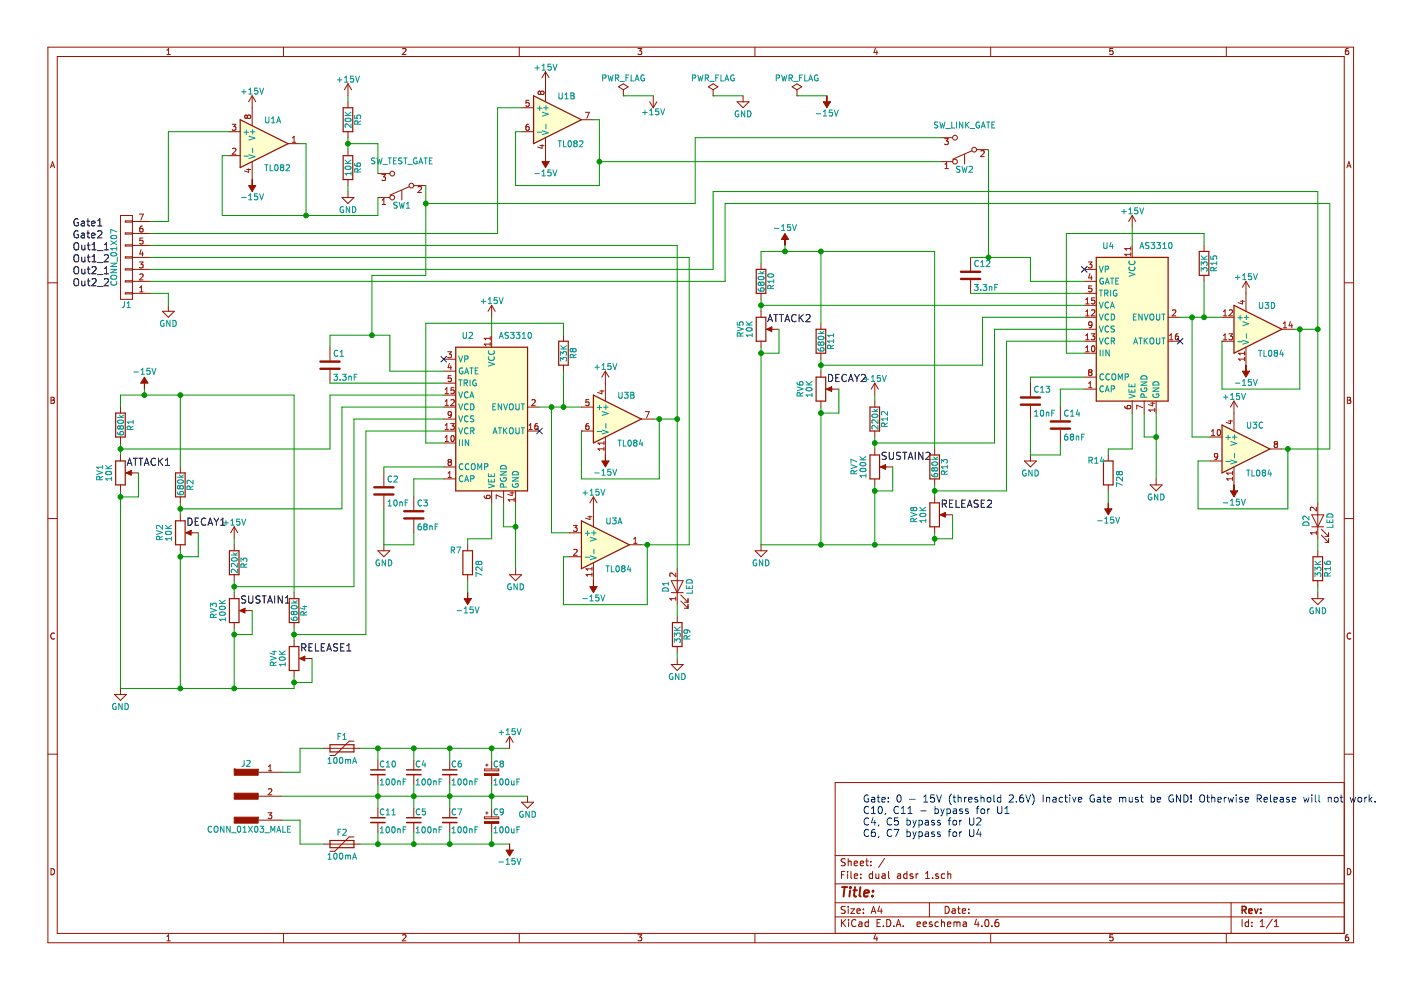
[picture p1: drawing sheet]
EESchema Schematic File Version 2
LIBS:power
LIBS:device
LIBS:transistors
LIBS:conn
LIBS:linear
LIBS:regul
LIBS:74xx
LIBS:cmos4000
LIBS:adc-dac
LIBS:memory
LIBS:xilinx
LIBS:microcontrollers
LIBS:dsp
LIBS:microchip
LIBS:analog_switches
LIBS:motorola
LIBS:texas
LIBS:intel
LIBS:audio
LIBS:interface
LIBS:digital-audio
LIBS:philips
LIBS:display
LIBS:cypress
LIBS:siliconi
LIBS:opto
LIBS:atmel
LIBS:contrib
LIBS:valves
LIBS:dual adsr 1-cache
EELAYER 25 0
EELAYER END
$Descr A4 11693 8268
encoding utf-8
Sheet 1 1
Title ""
Date ""
Rev ""
Comp ""
Comment1 ""
Comment2 ""
Comment3 ""
Comment4 ""
$EndDescr
$Comp
L AS3310 U2
U 1 1
P 4100 3500
F 0 "U2" H 3900 4200 50  0000 C CNN
F 1 "AS3310" H 4300 4200 50  0000 C CNN
F 2 "Housings_DIP:DIP-16_W7.62mm" H 4700 3200 50  0001 C CNN
F 3 "" H 4750 3000 50  0001 C CNN
	1    4100 3500
	1    0    0    -1  
$EndComp
$Comp
L C C1
U 1 1
P 2750 3050
F 0 "C1" H 2775 3150 50  0000 L CNN
F 1 "3.3nF" H 2775 2950 50  0000 L CNN
F 2 "Capacitors_THT:C_Disc_D4.3mm_W1.9mm_P5.00mm" H 2788 2900 50  0001 C CNN
F 3 "" H 2750 3050 50  0001 C CNN
	1    2750 3050
	1    0    0    -1  
$EndComp
Text Label 600  2000 0    60   ~ 0
Gate2
$Comp
L GND #PWR01
U 1 1
P 1400 2550
F 0 "#PWR01" H 1400 2300 50  0001 C CNN
F 1 "GND" H 1400 2400 50  0000 C CNN
F 2 "" H 1400 2550 50  0001 C CNN
F 3 "" H 1400 2550 50  0001 C CNN
	1    1400 2550
	1    0    0    -1  
$EndComp
$Comp
L R R7
U 1 1
P 3900 4700
F 0 "R7" H 4000 4600 50  0000 C CNN
F 1 "728" V 3800 4750 50  0000 C CNN
F 2 "Resistors_THT:R_Axial_DIN0207_L6.3mm_D2.5mm_P2.54mm_Vertical" V 3830 4700 50  0001 C CNN
F 3 "" H 3900 4700 50  0001 C CNN
	1    3900 4700
	-1   0    0    1   
$EndComp
$Comp
L -15V #PWR10
U 1 1
P 3900 4950
F 0 "#PWR10" H 3900 5050 50  0001 C CNN
F 1 "-15V" H 3900 5100 50  0000 C CNN
F 2 "" H 3900 4950 50  0001 C CNN
F 3 "" H 3900 4950 50  0001 C CNN
	1    3900 4950
	-1   0    0    1   
$EndComp
$Comp
L GND #PWR02
U 1 1
P 3200 4550
F 0 "#PWR02" H 3200 4300 50  0001 C CNN
F 1 "GND" H 3200 4400 50  0000 C CNN
F 2 "" H 3200 4550 50  0001 C CNN
F 3 "" H 3200 4550 50  0001 C CNN
	1    3200 4550
	1    0    0    -1  
$EndComp
$Comp
L C C2
U 1 1
P 3200 4100
F 0 "C2" H 3225 4200 50  0000 L CNN
F 1 "10nF" H 3225 4000 50  0000 L CNN
F 2 "Capacitors_THT:C_Disc_D4.3mm_W1.9mm_P5.00mm" H 3238 3950 50  0001 C CNN
F 3 "" H 3200 4100 50  0001 C CNN
	1    3200 4100
	1    0    0    -1  
$EndComp
$Comp
L C C3
U 1 1
P 3450 4300
F 0 "C3" H 3475 4400 50  0000 L CNN
F 1 "68nF" H 3475 4200 50  0000 L CNN
F 2 "Capacitors_THT:C_Disc_D4.3mm_W1.9mm_P5.00mm" H 3488 4150 50  0001 C CNN
F 3 "" H 3450 4300 50  0001 C CNN
	1    3450 4300
	1    0    0    -1  
$EndComp
$Comp
L +15V #PWR03
U 1 1
P 4100 2650
F 0 "#PWR03" H 4100 2500 50  0001 C CNN
F 1 "+15V" H 4100 2790 50  0000 C CNN
F 2 "" H 4100 2650 50  0001 C CNN
F 3 "" H 4100 2650 50  0001 C CNN
	1    4100 2650
	1    0    0    -1  
$EndComp
$Comp
L R R8
U 1 1
P 4700 2950
F 0 "R8" V 4780 2950 50  0000 C CNN
F 1 "33K" V 4700 2950 50  0000 C CNN
F 2 "Resistors_THT:R_Axial_DIN0207_L6.3mm_D2.5mm_P2.54mm_Vertical" V 4630 2950 50  0001 C CNN
F 3 "" H 4700 2950 50  0001 C CNN
	1    4700 2950
	1    0    0    -1  
$EndComp
$Comp
L R R9
U 1 1
P 5650 5300
F 0 "R9" V 5730 5300 50  0000 C CNN
F 1 "33K" V 5650 5300 50  0000 C CNN
F 2 "Resistors_THT:R_Axial_DIN0207_L6.3mm_D2.5mm_P2.54mm_Vertical" V 5580 5300 50  0001 C CNN
F 3 "" H 5650 5300 50  0001 C CNN
	1    5650 5300
	1    0    0    -1  
$EndComp
$Comp
L GND #PWR04
U 1 1
P 4300 4750
F 0 "#PWR04" H 4300 4500 50  0001 C CNN
F 1 "GND" H 4300 4600 50  0000 C CNN
F 2 "" H 4300 4750 50  0001 C CNN
F 3 "" H 4300 4750 50  0001 C CNN
	1    4300 4750
	1    0    0    -1  
$EndComp
$Comp
L LED D1
U 1 1
P 5650 4900
F 0 "D1" H 5650 5000 50  0000 C CNN
F 1 "LED" H 5650 4800 50  0000 C CNN
F 2 "Pin_Headers:Pin_Header_Straight_1x02_Pitch2.54mm" H 5650 4900 50  0001 C CNN
F 3 "" H 5650 4900 50  0001 C CNN
	1    5650 4900
	0    -1   -1   0   
$EndComp
$Comp
L +15V #PWR05
U 1 1
P 5050 3200
F 0 "#PWR05" H 5050 3050 50  0001 C CNN
F 1 "+15V" H 5050 3340 50  0000 C CNN
F 2 "" H 5050 3200 50  0001 C CNN
F 3 "" H 5050 3200 50  0001 C CNN
	1    5050 3200
	1    0    0    -1  
$EndComp
NoConn ~ 4500 3600
NoConn ~ 3700 3000
Text Label 600  2100 0    60   ~ 0
Out1_1
Text Label 600  2200 0    60   ~ 0
Out1_2
$Comp
L +15V #PWR06
U 1 1
P 1950 4500
F 0 "#PWR06" H 1950 4350 50  0001 C CNN
F 1 "+15V" H 1950 4640 50  0000 C CNN
F 2 "" H 1950 4500 50  0001 C CNN
F 3 "" H 1950 4500 50  0001 C CNN
	1    1950 4500
	1    0    0    -1  
$EndComp
$Comp
L R R3
U 1 1
P 1950 4700
F 0 "R3" V 2030 4700 50  0000 C CNN
F 1 "220k" V 1950 4700 50  0000 C CNN
F 2 "Resistors_THT:R_Axial_DIN0207_L6.3mm_D2.5mm_P2.54mm_Vertical" V 1880 4700 50  0001 C CNN
F 3 "" H 1950 4700 50  0001 C CNN
	1    1950 4700
	1    0    0    -1  
$EndComp
$Comp
L POT RV3
U 1 1
P 1950 5100
F 0 "RV3" V 1775 5100 50  0000 C CNN
F 1 "100K" V 1850 5100 50  0000 C CNN
F 2 "Pin_Headers:Pin_Header_Straight_1x03_Pitch2.54mm" H 1950 5100 50  0001 C CNN
F 3 "" H 1950 5100 50  0001 C CNN
	1    1950 5100
	1    0    0    -1  
$EndComp
Text Label 2000 5050 0    60   ~ 0
SUSTAIN1
$Comp
L R R1
U 1 1
P 1000 3550
F 0 "R1" V 1080 3550 50  0000 C CNN
F 1 "680k" V 1000 3550 50  0000 C CNN
F 2 "Resistors_THT:R_Axial_DIN0207_L6.3mm_D2.5mm_P2.54mm_Vertical" V 930 3550 50  0001 C CNN
F 3 "" H 1000 3550 50  0001 C CNN
	1    1000 3550
	1    0    0    -1  
$EndComp
$Comp
L POT RV1
U 1 1
P 1000 3950
F 0 "RV1" V 825 3950 50  0000 C CNN
F 1 "10K" V 900 3950 50  0000 C CNN
F 2 "Pin_Headers:Pin_Header_Straight_1x03_Pitch2.54mm" H 1000 3950 50  0001 C CNN
F 3 "" H 1000 3950 50  0001 C CNN
	1    1000 3950
	1    0    0    -1  
$EndComp
Text Label 1050 3900 0    60   ~ 0
ATTACK1
$Comp
L -15V #PWR2
U 1 1
P 1200 3250
F 0 "#PWR2" H 1200 3350 50  0001 C CNN
F 1 "-15V" H 1200 3400 50  0000 C CNN
F 2 "" H 1200 3250 50  0001 C CNN
F 3 "" H 1200 3250 50  0001 C CNN
	1    1200 3250
	1    0    0    -1  
$EndComp
$Comp
L R R2
U 1 1
P 1500 4050
F 0 "R2" V 1580 4050 50  0000 C CNN
F 1 "680k" V 1500 4050 50  0000 C CNN
F 2 "Resistors_THT:R_Axial_DIN0207_L6.3mm_D2.5mm_P2.54mm_Vertical" V 1430 4050 50  0001 C CNN
F 3 "" H 1500 4050 50  0001 C CNN
	1    1500 4050
	1    0    0    -1  
$EndComp
$Comp
L POT RV2
U 1 1
P 1500 4450
F 0 "RV2" V 1325 4450 50  0000 C CNN
F 1 "10K" V 1400 4450 50  0000 C CNN
F 2 "Pin_Headers:Pin_Header_Straight_1x03_Pitch2.54mm" H 1500 4450 50  0001 C CNN
F 3 "" H 1500 4450 50  0001 C CNN
	1    1500 4450
	1    0    0    -1  
$EndComp
Text Label 1550 4400 0    60   ~ 0
DECAY1
$Comp
L R R4
U 1 1
P 2450 5100
F 0 "R4" V 2530 5100 50  0000 C CNN
F 1 "680k" V 2450 5100 50  0000 C CNN
F 2 "Resistors_THT:R_Axial_DIN0207_L6.3mm_D2.5mm_P2.54mm_Vertical" V 2380 5100 50  0001 C CNN
F 3 "" H 2450 5100 50  0001 C CNN
	1    2450 5100
	1    0    0    -1  
$EndComp
$Comp
L POT RV4
U 1 1
P 2450 5500
F 0 "RV4" V 2275 5500 50  0000 C CNN
F 1 "10K" V 2350 5500 50  0000 C CNN
F 2 "Pin_Headers:Pin_Header_Straight_1x03_Pitch2.54mm" H 2450 5500 50  0001 C CNN
F 3 "" H 2450 5500 50  0001 C CNN
	1    2450 5500
	1    0    0    -1  
$EndComp
$Comp
L GND #PWR07
U 1 1
P 1000 5750
F 0 "#PWR07" H 1000 5500 50  0001 C CNN
F 1 "GND" H 1000 5600 50  0000 C CNN
F 2 "" H 1000 5750 50  0001 C CNN
F 3 "" H 1000 5750 50  0001 C CNN
	1    1000 5750
	1    0    0    -1  
$EndComp
Text Label 2500 5450 0    60   ~ 0
RELEASE1
$Comp
L R R5
U 1 1
P 2900 1000
F 0 "R5" V 2980 1000 50  0000 C CNN
F 1 "20K" V 2900 1000 50  0000 C CNN
F 2 "Resistors_THT:R_Axial_DIN0207_L6.3mm_D2.5mm_P2.54mm_Vertical" V 2830 1000 50  0001 C CNN
F 3 "" H 2900 1000 50  0001 C CNN
	1    2900 1000
	1    0    0    -1  
$EndComp
$Comp
L R R6
U 1 1
P 2900 1400
F 0 "R6" V 2980 1400 50  0000 C CNN
F 1 "10K" V 2900 1400 50  0000 C CNN
F 2 "Resistors_THT:R_Axial_DIN0207_L6.3mm_D2.5mm_P2.54mm_Vertical" V 2830 1400 50  0001 C CNN
F 3 "" H 2900 1400 50  0001 C CNN
	1    2900 1400
	1    0    0    -1  
$EndComp
$Comp
L GND #PWR08
U 1 1
P 2900 1600
F 0 "#PWR08" H 2900 1350 50  0001 C CNN
F 1 "GND" H 2900 1450 50  0000 C CNN
F 2 "" H 2900 1600 50  0001 C CNN
F 3 "" H 2900 1600 50  0001 C CNN
	1    2900 1600
	1    0    0    -1  
$EndComp
$Comp
L +15V #PWR09
U 1 1
P 2900 800
F 0 "#PWR09" H 2900 650 50  0001 C CNN
F 1 "+15V" H 2900 940 50  0000 C CNN
F 2 "" H 2900 800 50  0001 C CNN
F 3 "" H 2900 800 50  0001 C CNN
	1    2900 800 
	1    0    0    -1  
$EndComp
$Comp
L SW_Push_SPDT SW1
U 1 1
P 3350 1550
F 0 "SW1" H 3350 1720 50  0000 C CNN
F 1 "SW_TEST_GATE" H 3350 1350 50  0000 C CNN
F 2 "Pin_Headers:Pin_Header_Straight_1x03_Pitch2.54mm" H 3350 1550 50  0001 C CNN
F 3 "" H 3350 1550 50  0001 C CNN
	1    3350 1550
	-1   0    0    1   
$EndComp
$Comp
L PWR_FLAG #FLG010
U 1 1
P 5200 800
F 0 "#FLG010" H 5200 875 50  0001 C CNN
F 1 "PWR_FLAG" H 5200 950 50  0000 C CNN
F 2 "" H 5200 800 50  0001 C CNN
F 3 "" H 5200 800 50  0001 C CNN
	1    5200 800 
	1    0    0    -1  
$EndComp
$Comp
L PWR_FLAG #FLG011
U 1 1
P 5950 800
F 0 "#FLG011" H 5950 875 50  0001 C CNN
F 1 "PWR_FLAG" H 5950 950 50  0000 C CNN
F 2 "" H 5950 800 50  0001 C CNN
F 3 "" H 5950 800 50  0001 C CNN
	1    5950 800 
	1    0    0    -1  
$EndComp
$Comp
L PWR_FLAG #FLG012
U 1 1
P 6650 800
F 0 "#FLG012" H 6650 875 50  0001 C CNN
F 1 "PWR_FLAG" H 6650 950 50  0000 C CNN
F 2 "" H 6650 800 50  0001 C CNN
F 3 "" H 6650 800 50  0001 C CNN
	1    6650 800 
	1    0    0    -1  
$EndComp
$Comp
L GND #PWR013
U 1 1
P 6200 800
F 0 "#PWR013" H 6200 550 50  0001 C CNN
F 1 "GND" H 6200 650 50  0000 C CNN
F 2 "" H 6200 800 50  0001 C CNN
F 3 "" H 6200 800 50  0001 C CNN
	1    6200 800 
	1    0    0    -1  
$EndComp
$Comp
L -15V #PWR27
U 1 1
P 6900 800
F 0 "#PWR27" H 6900 900 50  0001 C CNN
F 1 "-15V" H 6900 950 50  0000 C CNN
F 2 "" H 6900 800 50  0001 C CNN
F 3 "" H 6900 800 50  0001 C CNN
	1    6900 800 
	-1   0    0    1   
$EndComp
$Comp
L +15V #PWR014
U 1 1
P 5450 800
F 0 "#PWR014" H 5450 650 50  0001 C CNN
F 1 "+15V" H 5450 940 50  0000 C CNN
F 2 "" H 5450 800 50  0001 C CNN
F 3 "" H 5450 800 50  0001 C CNN
	1    5450 800 
	-1   0    0    1   
$EndComp
$Comp
L +15V #PWR015
U 1 1
P 2100 900
F 0 "#PWR015" H 2100 750 50  0001 C CNN
F 1 "+15V" H 2100 1040 50  0000 C CNN
F 2 "" H 2100 900 50  0001 C CNN
F 3 "" H 2100 900 50  0001 C CNN
	1    2100 900 
	1    0    0    -1  
$EndComp
$Comp
L -15V #PWR6
U 1 1
P 2100 1500
F 0 "#PWR6" H 2100 1600 50  0001 C CNN
F 1 "-15V" H 2100 1650 50  0000 C CNN
F 2 "" H 2100 1500 50  0001 C CNN
F 3 "" H 2100 1500 50  0001 C CNN
	1    2100 1500
	-1   0    0    1   
$EndComp
$Comp
L TL082 U1
U 1 1
P 2200 1200
F 0 "U1" H 2200 1400 50  0000 L CNN
F 1 "TL082" H 2200 1000 50  0000 L CNN
F 2 "Housings_DIP:DIP-8_W7.62mm" H 2200 1200 50  0001 C CNN
F 3 "" H 2200 1200 50  0001 C CNN
	1    2200 1200
	1    0    0    -1  
$EndComp
Text Notes 7200 7000 0    60   ~ 0
Gate: 0 - 15V (threshold 2.6V) Inactive Gate must be GND! Otherwise Release will not work.\nC10, C11 - bypass for U1\nC4, C5 bypass for U2\nC6, C7 bypass for U4
$Comp
L GND #PWR016
U 1 1
P 4400 6650
F 0 "#PWR016" H 4400 6400 50  0001 C CNN
F 1 "GND" H 4400 6500 50  0000 C CNN
F 2 "" H 4400 6650 50  0001 C CNN
F 3 "" H 4400 6650 50  0001 C CNN
	1    4400 6650
	1    0    0    -1  
$EndComp
$Comp
L CP_Small C8
U 1 1
P 4100 6450
F 0 "C8" H 4110 6520 50  0000 L CNN
F 1 "100uF" H 4110 6370 50  0000 L CNN
F 2 "Capacitors_THT:CP_Radial_D8.0mm_P2.50mm" H 4100 6450 50  0001 C CNN
F 3 "" H 4100 6450 50  0001 C CNN
	1    4100 6450
	1    0    0    -1  
$EndComp
$Comp
L C_Small C4
U 1 1
P 3450 6450
F 0 "C4" H 3460 6520 50  0000 L CNN
F 1 "100nF" H 3460 6370 50  0000 L CNN
F 2 "Capacitors_THT:C_Disc_D5.0mm_W2.5mm_P5.00mm" H 3450 6450 50  0001 C CNN
F 3 "" H 3450 6450 50  0001 C CNN
	1    3450 6450
	1    0    0    -1  
$EndComp
$Comp
L C_Small C5
U 1 1
P 3450 6850
F 0 "C5" H 3460 6920 50  0000 L CNN
F 1 "100nF" H 3460 6770 50  0000 L CNN
F 2 "Capacitors_THT:C_Disc_D5.0mm_W2.5mm_P5.00mm" H 3450 6850 50  0001 C CNN
F 3 "" H 3450 6850 50  0001 C CNN
	1    3450 6850
	1    0    0    -1  
$EndComp
$Comp
L CP_Small C9
U 1 1
P 4100 6850
F 0 "C9" H 4110 6920 50  0000 L CNN
F 1 "100uF" H 4110 6770 50  0000 L CNN
F 2 "Capacitors_THT:CP_Radial_D8.0mm_P2.50mm" H 4100 6850 50  0001 C CNN
F 3 "" H 4100 6850 50  0001 C CNN
	1    4100 6850
	1    0    0    -1  
$EndComp
$Comp
L C_Small C7
U 1 1
P 3750 6850
F 0 "C7" H 3760 6920 50  0000 L CNN
F 1 "100nF" H 3760 6770 50  0000 L CNN
F 2 "Capacitors_THT:C_Disc_D5.0mm_W2.5mm_P5.00mm" H 3750 6850 50  0001 C CNN
F 3 "" H 3750 6850 50  0001 C CNN
	1    3750 6850
	1    0    0    -1  
$EndComp
$Comp
L C_Small C6
U 1 1
P 3750 6450
F 0 "C6" H 3760 6520 50  0000 L CNN
F 1 "100nF" H 3760 6370 50  0000 L CNN
F 2 "Capacitors_THT:C_Disc_D5.0mm_W2.5mm_P5.00mm" H 3750 6450 50  0001 C CNN
F 3 "" H 3750 6450 50  0001 C CNN
	1    3750 6450
	1    0    0    -1  
$EndComp
$Comp
L GND #PWR017
U 1 1
P 5650 5500
F 0 "#PWR017" H 5650 5250 50  0001 C CNN
F 1 "GND" H 5650 5350 50  0000 C CNN
F 2 "" H 5650 5500 50  0001 C CNN
F 3 "" H 5650 5500 50  0001 C CNN
	1    5650 5500
	1    0    0    -1  
$EndComp
$Comp
L AS3310 U4
U 1 1
P 9450 2750
F 0 "U4" H 9250 3450 50  0000 C CNN
F 1 "AS3310" H 9650 3450 50  0000 C CNN
F 2 "Housings_DIP:DIP-16_W7.62mm" H 10050 2450 50  0001 C CNN
F 3 "" H 10100 2250 50  0001 C CNN
	1    9450 2750
	1    0    0    -1  
$EndComp
$Comp
L R R14
U 1 1
P 9250 3950
F 0 "R14" H 9350 3850 50  0000 C CNN
F 1 "728" V 9150 4000 50  0000 C CNN
F 2 "Resistors_THT:R_Axial_DIN0207_L6.3mm_D2.5mm_P2.54mm_Vertical" V 9180 3950 50  0001 C CNN
F 3 "" H 9250 3950 50  0001 C CNN
	1    9250 3950
	-1   0    0    1   
$EndComp
$Comp
L -15V #PWR30
U 1 1
P 9250 4200
F 0 "#PWR30" H 9250 4300 50  0001 C CNN
F 1 "-15V" H 9250 4350 50  0000 C CNN
F 2 "" H 9250 4200 50  0001 C CNN
F 3 "" H 9250 4200 50  0001 C CNN
	1    9250 4200
	-1   0    0    1   
$EndComp
$Comp
L +15V #PWR018
U 1 1
P 9450 1900
F 0 "#PWR018" H 9450 1750 50  0001 C CNN
F 1 "+15V" H 9450 2040 50  0000 C CNN
F 2 "" H 9450 1900 50  0001 C CNN
F 3 "" H 9450 1900 50  0001 C CNN
	1    9450 1900
	1    0    0    -1  
$EndComp
$Comp
L R R15
U 1 1
P 10050 2200
F 0 "R15" V 10130 2200 50  0000 C CNN
F 1 "33K" V 10050 2200 50  0000 C CNN
F 2 "Resistors_THT:R_Axial_DIN0207_L6.3mm_D2.5mm_P2.54mm_Vertical" V 9980 2200 50  0001 C CNN
F 3 "" H 10050 2200 50  0001 C CNN
	1    10050 2200
	1    0    0    -1  
$EndComp
$Comp
L R R16
U 1 1
P 11000 4750
F 0 "R16" V 11080 4750 50  0000 C CNN
F 1 "33K" V 11000 4750 50  0000 C CNN
F 2 "Resistors_THT:R_Axial_DIN0207_L6.3mm_D2.5mm_P2.54mm_Vertical" V 10930 4750 50  0001 C CNN
F 3 "" H 11000 4750 50  0001 C CNN
	1    11000 4750
	1    0    0    -1  
$EndComp
$Comp
L GND #PWR019
U 1 1
P 9650 4000
F 0 "#PWR019" H 9650 3750 50  0001 C CNN
F 1 "GND" H 9650 3850 50  0000 C CNN
F 2 "" H 9650 4000 50  0001 C CNN
F 3 "" H 9650 4000 50  0001 C CNN
	1    9650 4000
	1    0    0    -1  
$EndComp
$Comp
L LED D2
U 1 1
P 11000 4350
F 0 "D2" H 11000 4450 50  0000 C CNN
F 1 "LED" H 11000 4250 50  0000 C CNN
F 2 "Pin_Headers:Pin_Header_Straight_1x02_Pitch2.54mm" H 11000 4350 50  0001 C CNN
F 3 "" H 11000 4350 50  0001 C CNN
	1    11000 4350
	0    -1   -1   0   
$EndComp
$Comp
L +15V #PWR020
U 1 1
P 10400 2450
F 0 "#PWR020" H 10400 2300 50  0001 C CNN
F 1 "+15V" H 10400 2590 50  0000 C CNN
F 2 "" H 10400 2450 50  0001 C CNN
F 3 "" H 10400 2450 50  0001 C CNN
	1    10400 2450
	1    0    0    -1  
$EndComp
NoConn ~ 9850 2850
NoConn ~ 9050 2250
$Comp
L GND #PWR021
U 1 1
P 11000 4950
F 0 "#PWR021" H 11000 4700 50  0001 C CNN
F 1 "GND" H 11000 4800 50  0000 C CNN
F 2 "" H 11000 4950 50  0001 C CNN
F 3 "" H 11000 4950 50  0001 C CNN
	1    11000 4950
	1    0    0    -1  
$EndComp
$Comp
L +15V #PWR022
U 1 1
P 7300 3300
F 0 "#PWR022" H 7300 3150 50  0001 C CNN
F 1 "+15V" H 7300 3440 50  0000 C CNN
F 2 "" H 7300 3300 50  0001 C CNN
F 3 "" H 7300 3300 50  0001 C CNN
	1    7300 3300
	1    0    0    -1  
$EndComp
$Comp
L R R12
U 1 1
P 7300 3500
F 0 "R12" V 7380 3500 50  0000 C CNN
F 1 "220k" V 7300 3500 50  0000 C CNN
F 2 "Resistors_THT:R_Axial_DIN0207_L6.3mm_D2.5mm_P2.54mm_Vertical" V 7230 3500 50  0001 C CNN
F 3 "" H 7300 3500 50  0001 C CNN
	1    7300 3500
	1    0    0    -1  
$EndComp
$Comp
L POT RV7
U 1 1
P 7300 3900
F 0 "RV7" V 7125 3900 50  0000 C CNN
F 1 "100K" V 7200 3900 50  0000 C CNN
F 2 "Pin_Headers:Pin_Header_Straight_1x03_Pitch2.54mm" H 7300 3900 50  0001 C CNN
F 3 "" H 7300 3900 50  0001 C CNN
	1    7300 3900
	1    0    0    -1  
$EndComp
Text Label 7350 3850 0    60   ~ 0
SUSTAIN2
$Comp
L R R10
U 1 1
P 6350 2350
F 0 "R10" V 6430 2350 50  0000 C CNN
F 1 "680k" V 6350 2350 50  0000 C CNN
F 2 "Resistors_THT:R_Axial_DIN0207_L6.3mm_D2.5mm_P2.54mm_Vertical" V 6280 2350 50  0001 C CNN
F 3 "" H 6350 2350 50  0001 C CNN
	1    6350 2350
	1    0    0    -1  
$EndComp
$Comp
L POT RV5
U 1 1
P 6350 2750
F 0 "RV5" V 6175 2750 50  0000 C CNN
F 1 "10K" V 6250 2750 50  0000 C CNN
F 2 "Pin_Headers:Pin_Header_Straight_1x03_Pitch2.54mm" H 6350 2750 50  0001 C CNN
F 3 "" H 6350 2750 50  0001 C CNN
	1    6350 2750
	1    0    0    -1  
$EndComp
Text Label 6400 2700 0    60   ~ 0
ATTACK2
$Comp
L -15V #PWR26
U 1 1
P 6550 2050
F 0 "#PWR26" H 6550 2150 50  0001 C CNN
F 1 "-15V" H 6550 2200 50  0000 C CNN
F 2 "" H 6550 2050 50  0001 C CNN
F 3 "" H 6550 2050 50  0001 C CNN
	1    6550 2050
	1    0    0    -1  
$EndComp
$Comp
L R R11
U 1 1
P 6850 2850
F 0 "R11" V 6930 2850 50  0000 C CNN
F 1 "680k" V 6850 2850 50  0000 C CNN
F 2 "Resistors_THT:R_Axial_DIN0207_L6.3mm_D2.5mm_P2.54mm_Vertical" V 6780 2850 50  0001 C CNN
F 3 "" H 6850 2850 50  0001 C CNN
	1    6850 2850
	1    0    0    -1  
$EndComp
$Comp
L POT RV6
U 1 1
P 6850 3250
F 0 "RV6" V 6675 3250 50  0000 C CNN
F 1 "10K" V 6750 3250 50  0000 C CNN
F 2 "Pin_Headers:Pin_Header_Straight_1x03_Pitch2.54mm" H 6850 3250 50  0001 C CNN
F 3 "" H 6850 3250 50  0001 C CNN
	1    6850 3250
	1    0    0    -1  
$EndComp
Text Label 6900 3200 0    60   ~ 0
DECAY2
$Comp
L R R13
U 1 1
P 7800 3900
F 0 "R13" V 7880 3900 50  0000 C CNN
F 1 "680k" V 7800 3900 50  0000 C CNN
F 2 "Resistors_THT:R_Axial_DIN0207_L6.3mm_D2.5mm_P2.54mm_Vertical" V 7730 3900 50  0001 C CNN
F 3 "" H 7800 3900 50  0001 C CNN
	1    7800 3900
	1    0    0    -1  
$EndComp
$Comp
L POT RV8
U 1 1
P 7800 4300
F 0 "RV8" V 7625 4300 50  0000 C CNN
F 1 "10K" V 7700 4300 50  0000 C CNN
F 2 "Pin_Headers:Pin_Header_Straight_1x03_Pitch2.54mm" H 7800 4300 50  0001 C CNN
F 3 "" H 7800 4300 50  0001 C CNN
	1    7800 4300
	1    0    0    -1  
$EndComp
$Comp
L GND #PWR023
U 1 1
P 6350 4550
F 0 "#PWR023" H 6350 4300 50  0001 C CNN
F 1 "GND" H 6350 4400 50  0000 C CNN
F 2 "" H 6350 4550 50  0001 C CNN
F 3 "" H 6350 4550 50  0001 C CNN
	1    6350 4550
	1    0    0    -1  
$EndComp
Text Label 7850 4250 0    60   ~ 0
RELEASE2
$Comp
L GND #PWR024
U 1 1
P 8600 3800
F 0 "#PWR024" H 8600 3550 50  0001 C CNN
F 1 "GND" H 8600 3650 50  0000 C CNN
F 2 "" H 8600 3800 50  0001 C CNN
F 3 "" H 8600 3800 50  0001 C CNN
	1    8600 3800
	1    0    0    -1  
$EndComp
$Comp
L C C13
U 1 1
P 8600 3350
F 0 "C13" H 8625 3450 50  0000 L CNN
F 1 "10nF" H 8625 3250 50  0000 L CNN
F 2 "Capacitors_THT:C_Disc_D4.3mm_W1.9mm_P5.00mm" H 8638 3200 50  0001 C CNN
F 3 "" H 8600 3350 50  0001 C CNN
	1    8600 3350
	1    0    0    -1  
$EndComp
$Comp
L C C14
U 1 1
P 8850 3550
F 0 "C14" H 8875 3650 50  0000 L CNN
F 1 "68nF" H 8875 3450 50  0000 L CNN
F 2 "Capacitors_THT:C_Disc_D4.3mm_W1.9mm_P5.00mm" H 8888 3400 50  0001 C CNN
F 3 "" H 8850 3550 50  0001 C CNN
	1    8850 3550
	1    0    0    -1  
$EndComp
$Comp
L C C12
U 1 1
P 8100 2300
F 0 "C12" H 8125 2400 50  0000 L CNN
F 1 "3.3nF" H 8125 2200 50  0000 L CNN
F 2 "Capacitors_THT:C_Disc_D4.3mm_W1.9mm_P5.00mm" H 8138 2150 50  0001 C CNN
F 3 "" H 8100 2300 50  0001 C CNN
	1    8100 2300
	1    0    0    -1  
$EndComp
$Comp
L SW_Push_SPDT SW2
U 1 1
P 8050 1250
F 0 "SW2" H 8050 1420 50  0000 C CNN
F 1 "SW_LINK_GATE" H 8050 1050 50  0000 C CNN
F 2 "Pin_Headers:Pin_Header_Straight_1x03_Pitch2.54mm" H 8050 1250 50  0001 C CNN
F 3 "" H 8050 1250 50  0001 C CNN
	1    8050 1250
	-1   0    0    1   
$EndComp
$Comp
L CONN_01X07 J1
U 1 1
P 1050 2150
F 0 "J1" H 1050 2550 50  0000 C CNN
F 1 "CONN_01X07" V 1150 2150 50  0000 C CNN
F 2 "Pin_Headers:Pin_Header_Straight_1x07_Pitch2.54mm" H 1050 2150 50  0001 C CNN
F 3 "" H 1050 2150 50  0001 C CNN
	1    1050 2150
	-1   0    0    1   
$EndComp
Text Label 600  1900 0    60   ~ 0
Gate1
$Comp
L +15V #PWR025
U 1 1
P 4550 700
F 0 "#PWR025" H 4550 550 50  0001 C CNN
F 1 "+15V" H 4550 840 50  0000 C CNN
F 2 "" H 4550 700 50  0001 C CNN
F 3 "" H 4550 700 50  0001 C CNN
	1    4550 700 
	1    0    0    -1  
$EndComp
$Comp
L -15V #PWR17
U 1 1
P 4550 1300
F 0 "#PWR17" H 4550 1400 50  0001 C CNN
F 1 "-15V" H 4550 1450 50  0000 C CNN
F 2 "" H 4550 1300 50  0001 C CNN
F 3 "" H 4550 1300 50  0001 C CNN
	1    4550 1300
	-1   0    0    1   
$EndComp
$Comp
L TL082 U1
U 2 1
P 4650 1000
F 0 "U1" H 4650 1200 50  0000 L CNN
F 1 "TL082" H 4650 800 50  0000 L CNN
F 2 "Housings_DIP:DIP-8_W7.62mm" H 4650 1000 50  0001 C CNN
F 3 "" H 4650 1000 50  0001 C CNN
	2    4650 1000
	1    0    0    -1  
$EndComp
Wire Wire Line
	4300 4200 4300 4750
Wire Wire Line
	1400 2450 1250 2450
Wire Wire Line
	5950 2250 1250 2250
Wire Wire Line
	2750 3200 3700 3200
Wire Wire Line
	3250 3100 3700 3100
Wire Wire Line
	2750 2800 3250 2800
Wire Wire Line
	4100 4200 4100 4500
Wire Wire Line
	3700 3900 3200 3900
Wire Wire Line
	3200 3900 3200 3950
Wire Wire Line
	3200 4250 3200 4550
Wire Wire Line
	3450 4000 3450 4150
Wire Wire Line
	3450 4450 3450 4550
Wire Wire Line
	3700 4000 3450 4000
Wire Wire Line
	4200 4200 4200 4400
Wire Wire Line
	4200 4400 4300 4400
Connection ~ 4300 4400
Wire Wire Line
	4100 2650 4100 2800
Wire Wire Line
	3700 3700 3550 3700
Wire Wire Line
	3550 3700 3550 2700
Wire Wire Line
	3550 2700 4700 2700
Wire Wire Line
	4700 2700 4700 2800
Wire Wire Line
	4700 3400 4700 3100
Wire Wire Line
	4500 3400 4850 3400
Connection ~ 4700 3400
Wire Wire Line
	4850 3600 4850 3600
Wire Wire Line
	5450 3500 5650 3500
Wire Wire Line
	5650 5050 5650 5150
Wire Wire Line
	6050 2350 1250 2350
Wire Wire Line
	1950 4850 1950 4950
Wire Wire Line
	1950 5750 1950 5250
Wire Wire Line
	1950 5300 2100 5300
Wire Wire Line
	2100 5300 2100 5100
Connection ~ 1950 5300
Wire Wire Line
	1950 4550 1950 4500
Wire Wire Line
	2950 3500 3700 3500
Connection ~ 1950 4900
Wire Wire Line
	1000 3700 1000 3800
Wire Wire Line
	1000 4100 1000 5750
Wire Wire Line
	1000 4150 1150 4150
Wire Wire Line
	1150 4150 1150 3950
Connection ~ 1000 4150
Wire Wire Line
	1000 3400 1000 3300
Wire Wire Line
	1000 3300 2450 3300
Connection ~ 1000 3750
Wire Wire Line
	1500 4200 1500 4300
Wire Wire Line
	1500 4600 1500 5750
Wire Wire Line
	1500 4650 1650 4650
Wire Wire Line
	1650 4650 1650 4450
Connection ~ 1500 4650
Wire Wire Line
	1500 3300 1500 3900
Connection ~ 1500 4250
Wire Wire Line
	2450 5250 2450 5350
Wire Wire Line
	1000 5750 2450 5750
Wire Wire Line
	2450 5750 2450 5650
Wire Wire Line
	2450 5700 2600 5700
Wire Wire Line
	2600 5700 2600 5500
Connection ~ 2450 5700
Wire Wire Line
	2450 3300 2450 4950
Connection ~ 2450 5300
Connection ~ 1500 3300
Wire Wire Line
	3050 5300 2450 5300
Wire Wire Line
	3050 3600 3050 5300
Wire Wire Line
	3050 3600 3700 3600
Wire Wire Line
	1500 4250 2850 4250
Wire Wire Line
	2850 4250 2850 3400
Wire Wire Line
	2850 3400 3700 3400
Wire Wire Line
	1000 3750 2750 3750
Wire Wire Line
	2750 3750 2750 3300
Wire Wire Line
	2750 3300 3700 3300
Wire Wire Line
	2950 4900 2950 3500
Wire Wire Line
	1950 4900 2950 4900
Wire Wire Line
	2900 800  2900 850 
Wire Wire Line
	2900 1150 2900 1250
Wire Wire Line
	2900 1550 2900 1600
Wire Wire Line
	3150 1200 3150 1450
Connection ~ 2900 1200
Wire Wire Line
	3550 1550 3550 2300
Wire Wire Line
	3550 2300 3100 2300
Wire Wire Line
	3100 2300 3100 2800
Connection ~ 3100 2800
Wire Wire Line
	3150 1800 3150 1650
Wire Wire Line
	6650 800  6900 800 
Wire Wire Line
	5950 800  6200 800 
Wire Wire Line
	5200 800  5450 800 
Connection ~ 1950 5750
Connection ~ 1500 5750
Wire Wire Line
	3450 4550 3200 4550
Wire Wire Line
	5650 5500 5650 5450
Wire Wire Line
	1200 3250 1200 3300
Connection ~ 1200 3300
Wire Wire Line
	2500 1200 2550 1200
Wire Wire Line
	2550 1200 2550 1800
Wire Wire Line
	1850 1800 3150 1800
Wire Wire Line
	1850 1800 1850 1300
Wire Wire Line
	1850 1300 1900 1300
Wire Wire Line
	1400 1100 1900 1100
Connection ~ 2550 1800
Wire Wire Line
	3150 1200 2900 1200
Wire Wire Line
	4100 4500 3900 4500
Wire Wire Line
	3900 4500 3900 4550
Wire Wire Line
	3900 4950 3900 4850
Wire Wire Line
	1400 1850 1400 1100
Wire Wire Line
	3000 6250 4250 6250
Wire Wire Line
	3450 6250 3450 6350
Wire Wire Line
	3450 6550 3450 6750
Wire Wire Line
	2350 6650 4400 6650
Connection ~ 3450 6650
Wire Wire Line
	4100 6250 4100 6350
Connection ~ 3450 6250
Wire Wire Line
	4100 6550 4100 6750
Wire Wire Line
	4100 7050 4100 6950
Wire Wire Line
	3000 7050 4250 7050
Connection ~ 3450 7050
Wire Wire Line
	3750 6250 3750 6350
Connection ~ 3750 6250
Wire Wire Line
	3750 6550 3750 6750
Connection ~ 3750 6650
Wire Wire Line
	3750 6950 3750 7050
Connection ~ 3750 7050
Connection ~ 4100 6650
Wire Wire Line
	4850 4000 4850 3600
Wire Wire Line
	4850 4000 5500 4000
Wire Wire Line
	5500 4000 5500 3500
Connection ~ 5500 3500
Wire Wire Line
	5650 2050 5650 4750
Connection ~ 5650 3500
Wire Wire Line
	9650 3450 9650 4000
Wire Wire Line
	8100 2450 9050 2450
Wire Wire Line
	8600 2350 9050 2350
Wire Wire Line
	9450 3450 9450 3750
Wire Wire Line
	8600 3150 9050 3150
Wire Wire Line
	9550 3450 9550 3650
Wire Wire Line
	9550 3650 9650 3650
Connection ~ 9650 3650
Wire Wire Line
	9450 1900 9450 2050
Wire Wire Line
	9050 2950 8900 2950
Wire Wire Line
	8900 1950 10050 1950
Wire Wire Line
	10050 1950 10050 2050
Wire Wire Line
	10050 2650 10050 2350
Wire Wire Line
	9850 2650 10200 2650
Connection ~ 10050 2650
Wire Wire Line
	10200 2850 10200 2850
Wire Wire Line
	10800 2750 11000 2750
Wire Wire Line
	11000 4500 11000 4600
Wire Wire Line
	5950 1600 11000 1600
Wire Wire Line
	8300 2750 9050 2750
Wire Wire Line
	8400 2850 9050 2850
Wire Wire Line
	8200 2650 9050 2650
Wire Wire Line
	6350 2550 9050 2550
Wire Wire Line
	11000 4950 11000 4900
Wire Wire Line
	9450 3750 9250 3750
Wire Wire Line
	9250 3750 9250 3800
Wire Wire Line
	9250 4200 9250 4100
Wire Wire Line
	10200 3250 10200 2850
Wire Wire Line
	10200 3250 10850 3250
Wire Wire Line
	10850 3250 10850 2750
Connection ~ 10850 2750
Wire Wire Line
	11000 1600 11000 4200
Connection ~ 11000 2750
Wire Wire Line
	7300 3650 7300 3750
Wire Wire Line
	7300 4550 7300 4050
Wire Wire Line
	7300 4100 7450 4100
Wire Wire Line
	7450 4100 7450 3900
Connection ~ 7300 4100
Wire Wire Line
	7300 3350 7300 3300
Connection ~ 7300 3700
Wire Wire Line
	6350 2500 6350 2600
Wire Wire Line
	6350 2900 6350 4550
Wire Wire Line
	6350 2950 6500 2950
Wire Wire Line
	6500 2950 6500 2750
Connection ~ 6350 2950
Wire Wire Line
	6350 2200 6350 2100
Wire Wire Line
	6350 2100 7800 2100
Connection ~ 6350 2550
Wire Wire Line
	6850 3000 6850 3100
Wire Wire Line
	6850 3400 6850 4550
Wire Wire Line
	6850 3450 7000 3450
Wire Wire Line
	7000 3450 7000 3250
Connection ~ 6850 3450
Wire Wire Line
	6850 2100 6850 2700
Connection ~ 6850 3050
Wire Wire Line
	7800 4050 7800 4150
Wire Wire Line
	6350 4550 7800 4550
Wire Wire Line
	7800 4550 7800 4450
Wire Wire Line
	7800 4500 7950 4500
Wire Wire Line
	7950 4500 7950 4300
Connection ~ 7800 4500
Wire Wire Line
	7800 2100 7800 3750
Connection ~ 7800 4100
Connection ~ 6850 2100
Wire Wire Line
	8400 4100 7800 4100
Wire Wire Line
	6850 3050 8200 3050
Wire Wire Line
	7300 3700 8300 3700
Connection ~ 7300 4550
Connection ~ 6850 4550
Wire Wire Line
	6550 2050 6550 2100
Connection ~ 6550 2100
Wire Wire Line
	8600 3500 8600 3800
Wire Wire Line
	8850 3250 8850 3400
Wire Wire Line
	8850 3700 8850 3800
Wire Wire Line
	9050 3250 8850 3250
Wire Wire Line
	8850 3800 8600 3800
Wire Wire Line
	8600 3150 8600 3200
Wire Wire Line
	8900 2950 8900 1950
Wire Wire Line
	8100 2150 8600 2150
Wire Wire Line
	8600 2150 8600 2350
Wire Wire Line
	8200 3050 8200 2650
Wire Wire Line
	8300 3700 8300 2750
Wire Wire Line
	8400 4100 8400 2850
Wire Wire Line
	8250 1250 8250 2150
Connection ~ 8250 2150
Wire Wire Line
	3550 1700 5800 1700
Wire Wire Line
	5800 1700 5800 1150
Wire Wire Line
	5800 1150 7850 1150
Connection ~ 3550 1700
Wire Wire Line
	1250 1850 1400 1850
Wire Wire Line
	1400 2450 1400 2550
Wire Wire Line
	5950 1600 5950 2250
Wire Wire Line
	4950 1000 5000 1000
Wire Wire Line
	5000 1000 5000 1550
Wire Wire Line
	4300 1550 4300 1100
Wire Wire Line
	4300 1100 4350 1100
Wire Wire Line
	4150 900  4350 900 
Wire Wire Line
	5000 1550 4300 1550
Wire Wire Line
	7850 1350 5000 1350
Connection ~ 5000 1350
Wire Wire Line
	1250 1950 4150 1950
Wire Wire Line
	4150 1950 4150 900 
Wire Wire Line
	5650 2050 1250 2050
$Comp
L CONN_01X03_MALE J2
U 1 1
P 2050 6650
F 0 "J2" H 2050 6925 50  0000 C CNN
F 1 "CONN_01X03_MALE" H 2075 6375 50  0000 C CNN
F 2 "Pin_Headers:Pin_Header_Straight_1x03_Pitch2.54mm" H 2050 6850 50  0001 C CNN
F 3 "" H 2050 6850 50  0001 C CNN
	1    2050 6650
	1    0    0    -1  
$EndComp
Wire Wire Line
	2500 6250 2500 6450
Wire Wire Line
	2500 6450 2350 6450
Wire Wire Line
	2500 7050 2500 6850
Wire Wire Line
	2500 6850 2350 6850
Wire Wire Line
	3450 6950 3450 7050
$Comp
L C_Small C10
U 1 1
P 3150 6450
F 0 "C10" H 3160 6520 50  0000 L CNN
F 1 "100nF" H 3160 6370 50  0000 L CNN
F 2 "Capacitors_THT:C_Disc_D5.0mm_W2.5mm_P5.00mm" H 3150 6450 50  0001 C CNN
F 3 "" H 3150 6450 50  0001 C CNN
	1    3150 6450
	1    0    0    -1  
$EndComp
$Comp
L C_Small C11
U 1 1
P 3150 6850
F 0 "C11" H 3160 6920 50  0000 L CNN
F 1 "100nF" H 3160 6770 50  0000 L CNN
F 2 "Capacitors_THT:C_Disc_D5.0mm_W2.5mm_P5.00mm" H 3150 6850 50  0001 C CNN
F 3 "" H 3150 6850 50  0001 C CNN
	1    3150 6850
	1    0    0    -1  
$EndComp
Wire Wire Line
	3150 6350 3150 6250
Connection ~ 3150 6250
Wire Wire Line
	3150 6550 3150 6750
Connection ~ 3150 6650
Wire Wire Line
	3150 6950 3150 7050
Connection ~ 3150 7050
$Comp
L -15V #PWR13
U 1 1
P 4250 7050
F 0 "#PWR13" H 4250 7150 50  0001 C CNN
F 1 "-15V" H 4250 7200 50  0000 C CNN
F 2 "" H 4250 7050 50  0001 C CNN
F 3 "" H 4250 7050 50  0001 C CNN
	1    4250 7050
	-1   0    0    1   
$EndComp
$Comp
L +15V #PWR026
U 1 1
P 4250 6250
F 0 "#PWR026" H 4250 6100 50  0001 C CNN
F 1 "+15V" H 4250 6390 50  0000 C CNN
F 2 "" H 4250 6250 50  0001 C CNN
F 3 "" H 4250 6250 50  0001 C CNN
	1    4250 6250
	1    0    0    -1  
$EndComp
Connection ~ 4100 6250
Connection ~ 4100 7050
$Comp
L -15V #PWR21
U 1 1
P 5050 3800
F 0 "#PWR21" H 5050 3900 50  0001 C CNN
F 1 "-15V" H 5050 3950 50  0000 C CNN
F 2 "" H 5050 3800 50  0001 C CNN
F 3 "" H 5050 3800 50  0001 C CNN
	1    5050 3800
	-1   0    0    1   
$EndComp
$Comp
L -15V #PWR36
U 1 1
P 10400 3050
F 0 "#PWR36" H 10400 3150 50  0001 C CNN
F 1 "-15V" H 10400 3200 50  0000 C CNN
F 2 "" H 10400 3050 50  0001 C CNN
F 3 "" H 10400 3050 50  0001 C CNN
	1    10400 3050
	-1   0    0    1   
$EndComp
$Comp
L -15V #PWR19
U 1 1
P 4950 4850
F 0 "#PWR19" H 4950 4950 50  0001 C CNN
F 1 "-15V" H 4950 5000 50  0000 C CNN
F 2 "" H 4950 4850 50  0001 C CNN
F 3 "" H 4950 4850 50  0001 C CNN
	1    4950 4850
	-1   0    0    1   
$EndComp
$Comp
L +15V #PWR027
U 1 1
P 4950 4250
F 0 "#PWR027" H 4950 4100 50  0001 C CNN
F 1 "+15V" H 4950 4390 50  0000 C CNN
F 2 "" H 4950 4250 50  0001 C CNN
F 3 "" H 4950 4250 50  0001 C CNN
	1    4950 4250
	1    0    0    -1  
$EndComp
Wire Wire Line
	4600 3400 4600 4450
Wire Wire Line
	4600 4450 4750 4450
Connection ~ 4600 3400
Wire Wire Line
	4700 4650 4750 4650
Wire Wire Line
	4700 4650 4700 5050
Wire Wire Line
	4700 5050 5400 5050
Wire Wire Line
	5400 5050 5400 4550
Wire Wire Line
	5350 4550 5750 4550
Wire Wire Line
	5750 4550 5750 2150
Wire Wire Line
	5750 2150 1250 2150
Connection ~ 5400 4550
Wire Wire Line
	10700 3750 11100 3750
Wire Wire Line
	11100 3750 11100 1700
Wire Wire Line
	11100 1700 6050 1700
Wire Wire Line
	6050 1700 6050 2350
Wire Wire Line
	10750 4250 10750 3750
Connection ~ 10750 3750
Wire Wire Line
	9950 2650 9950 3650
Wire Wire Line
	9950 3650 10100 3650
Connection ~ 9950 2650
Wire Wire Line
	10100 3850 10000 3850
Wire Wire Line
	10000 3850 10000 4250
Wire Wire Line
	10000 4250 10750 4250
$Comp
L -15V #PWR34
U 1 1
P 10300 4050
F 0 "#PWR34" H 10300 4150 50  0001 C CNN
F 1 "-15V" H 10300 4200 50  0000 C CNN
F 2 "" H 10300 4050 50  0001 C CNN
F 3 "" H 10300 4050 50  0001 C CNN
	1    10300 4050
	-1   0    0    1   
$EndComp
$Comp
L +15V #PWR028
U 1 1
P 10300 3450
F 0 "#PWR028" H 10300 3300 50  0001 C CNN
F 1 "+15V" H 10300 3590 50  0000 C CNN
F 2 "" H 10300 3450 50  0001 C CNN
F 3 "" H 10300 3450 50  0001 C CNN
	1    10300 3450
	1    0    0    -1  
$EndComp
Text Label 600  2300 0    60   ~ 0
Out2_1
Text Label 600  2400 0    60   ~ 0
Out2_2
$Comp
L TL084 U3
U 2 1
P 5150 3500
F 0 "U3" H 5150 3700 50  0000 L CNN
F 1 "TL084" H 5150 3300 50  0000 L CNN
F 2 "Housings_DIP:DIP-14_W7.62mm" H 5100 3600 50  0001 C CNN
F 3 "" H 5200 3700 50  0001 C CNN
	2    5150 3500
	1    0    0    -1  
$EndComp
$Comp
L TL084 U3
U 1 1
P 5050 4550
F 0 "U3" H 5050 4750 50  0000 L CNN
F 1 "TL084" H 5050 4350 50  0000 L CNN
F 2 "Housings_DIP:DIP-14_W7.62mm" H 5000 4650 50  0001 C CNN
F 3 "" H 5100 4750 50  0001 C CNN
	1    5050 4550
	1    0    0    -1  
$EndComp
$Comp
L TL084 U3
U 4 1
P 10500 2750
F 0 "U3" H 10500 2950 50  0000 L CNN
F 1 "TL084" H 10500 2550 50  0000 L CNN
F 2 "Housings_DIP:DIP-14_W7.62mm" H 10450 2850 50  0001 C CNN
F 3 "" H 10550 2950 50  0001 C CNN
	4    10500 2750
	1    0    0    -1  
$EndComp
$Comp
L TL084 U3
U 3 1
P 10400 3750
F 0 "U3" H 10400 3950 50  0000 L CNN
F 1 "TL084" H 10400 3550 50  0000 L CNN
F 2 "Housings_DIP:DIP-14_W7.62mm" H 10350 3850 50  0001 C CNN
F 3 "" H 10450 3950 50  0001 C CNN
	3    10400 3750
	1    0    0    -1  
$EndComp
Wire Wire Line
	2750 2800 2750 2900
Wire Wire Line
	3250 2800 3250 3100
$Comp
L Polyfuse F1
U 1 1
P 2850 6250
F 0 "F1" V 2750 6250 50  0000 C CNN
F 1 "100mA" V 2950 6250 50  0000 C CNN
F 2 "Capacitors_THT:C_Disc_D6.0mm_W2.5mm_P5.00mm" H 2900 6050 50  0001 L CNN
F 3 "" H 2850 6250 50  0001 C CNN
	1    2850 6250
	0    1    1    0   
$EndComp
$Comp
L Polyfuse F2
U 1 1
P 2850 7050
F 0 "F2" V 2750 7050 50  0000 C CNN
F 1 "100mA" V 2950 7050 50  0000 C CNN
F 2 "Capacitors_THT:C_Disc_D6.0mm_W2.5mm_P5.00mm" H 2900 6850 50  0001 L CNN
F 3 "" H 2850 7050 50  0001 C CNN
	1    2850 7050
	0    1    1    0   
$EndComp
Wire Wire Line
	2500 6250 2700 6250
Wire Wire Line
	2500 7050 2700 7050
$EndSCHEMATC
